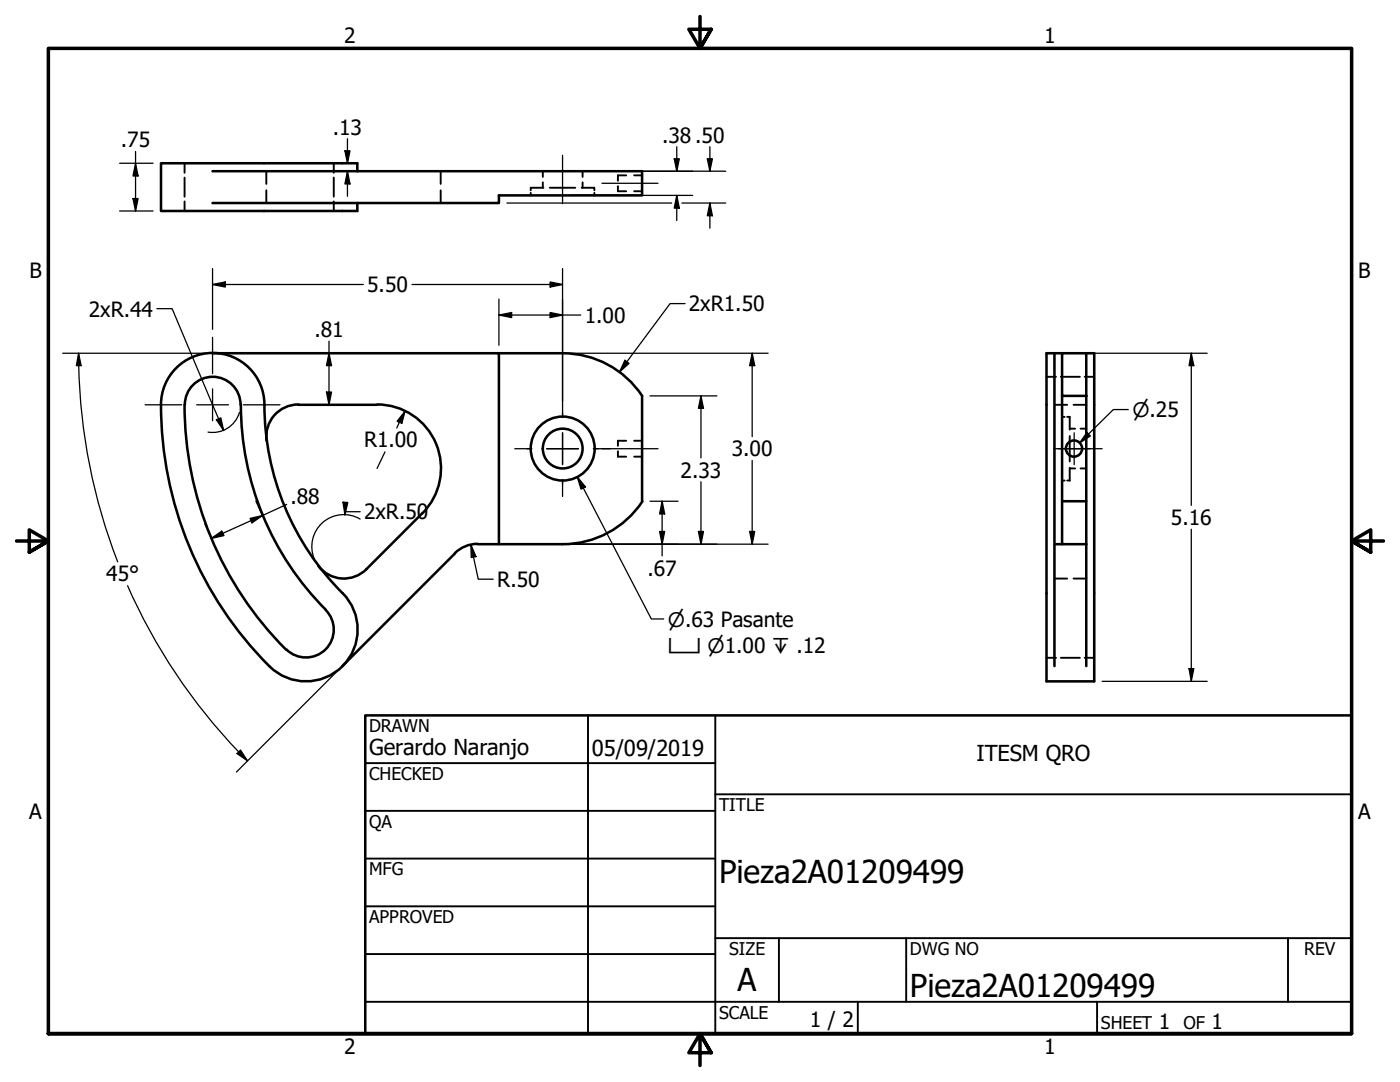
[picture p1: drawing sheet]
<svg xmlns="http://www.w3.org/2000/svg" width="279mm" height="216mm" viewBox="0 0 279 216" stroke-linecap="round" stroke-linejoin="round" font-family="sans-serif">
<!-- layer: Oculto (ANSI) -->
<g fill="none" stroke="#000" stroke-width=".38">
<path d="M36.8 32.6v1.9M36.8 35.4v3.8M53.1 34.2v2.5M53.1 38v2.5M66.6 32.6v1.9M66.6 35.4v3.8M87.9 34.2v2.5M87.9 38v2.5M105.9 38.5v.5M108.3 34.2v1.1M108.3 36.4v1.1M108.5 37.5h-2.6v.5"/>
<path d="M109.7 37.5h5.1M116.1 37.5h2.5v.5M116.3 34.2v1.1M116.3 36.4v1.1M118.6 38.5v.5M123.3 37.1v1.1h1.7M125 35h-1.7v1.1M126.6 38.2h1.5M126.6 35h1.5M36.8 40.2v1.9M66.6 40.2v1.9M208.9 75.2h1.9"/>
<path d="M211.7 75.2h3.8M216.5 75.2h1.9M123.3 90v1.1h1.7M125 87.9h-1.7v1.1M126.6 91.1h1.5M126.6 87.9h1.5M210.4 80.8h2.6M212 95.9h.5M212 83.2h.5M213 83.2h.5v2.5M213.5 87v5.1M213.5 93.3v2.6h-.5"/>
<path d="M213.5 93.5h1.1M213.5 85.5h1.1M214.2 80.8h2.6M215.6 93.5h1.2M215.6 85.5h1.2M210.4 115.4h2.6M214.2 115.4h2.6M208.9 131.3h1.9M211.7 131.3h3.8M216.5 131.3h1.9"/>
</g>
<!-- layer: Visible (ANSI) -->
<g fill="none" stroke="#000" stroke-width=".51">
<path d="M42.4 34.2h85.7v4.8h-28.5v1.5h-57.2M71.3 34.2v-1.6h-39.2v9.5h39.2v-1.6M34.7 73.9a10.3 10.3 0 0 1 11.4-2.8 10.3 10.3 0 0 1 6.7 9.6 53.7 53.7 0 0 0 16.4 38.6 10.3 10.3 0 0 1-1.3 14.1 10.3 10.3 0 0 1-14.1-.5 73.3 73.3 0 0 1-21.6-53.5 10.3 10.3 0 0 1 2.5-5.5zM42.4 70.5h57.2v38.1h-4.3M99.6 70.5h12.7M112.3 70.5a19 19 0 0 1 15.8 8.5v21M210.4 70.5v62.4M212 79v21h4.8M212 70.5h-3.1v65.5h9.5v-65.5h-1.6M216.8 79h-4.8v-8.5h4.8v38.1M36.8 80.7a69.1 69.1 0 0 0 20.3 48.9M36.9 80.7a5.6 5.6 0 0 1 5.6-5.5 5.6 5.6 0 0 1 5.5 5.5"/>
<path d="M48.1 80.7a57.9 57.9 0 0 0 16.9 41M59.5 80.8h15.7M59.5 80.7a6.4 6.4 0 0 0-6.3 7.3M75.3 80.7a12.7 12.7 0 0 1 11.7 7.9 12.7 12.7 0 0 1-2.7 13.8l-11.2 11.2M63.5 112.9a6.4 6.4 0 0 0 9.6 .7M90.8 110.4l-22.5 22.5M95.3 108.5a6.4 6.4 0 0 0-4.5 1.9M99.6 108.6h12.7M128.2 100.1a19.1 19.1 0 0 1-15.9 8.5M210.4 108.6h1.6M212 100v8.6h4.8M216.8 108.6v24.3"/>
<path d="M65 121.7a5.6 5.6 0 0 1 0 7.9 5.6 5.6 0 0 1-7.9 0"/>
<circle cx="112.3" cy="89.5" r="4"/>
<circle cx="112.3" cy="89.5" r="6.4"/>
<circle cx="214.3" cy="89.5" r="1.62"/>
</g>
<!-- layer: Border (ANSI) -->
<path d="M139.7 3.3v6.4l-2.2-3.9h4.4l-2.2 3.9 2.2-3.9M3.3 107.9h6.4l-3.9-2.2v4.5l3.9-2.3-3.9 2.3M276.1 107.9h-6.4l3.9-2.2v4.5l-3.9-2.3 3.9 2.3M9.7 206.2v-196.5h260v196.5h-260h260M141.9 210.1l-2.2-3.9 2.2 3.9h-4.4l2.2-3.9v6.4" fill="none" stroke="#000" stroke-width=".7"/>
<g fill="none" stroke="#000" stroke-width=".38">
<path d="M72.9 152.3h69.8M117.3 142.7v63.5M142.7 158.5h127M142.7 142.7v63.5M72.9 161.8h69.8M72.9 171.3h69.8M72.9 199.9h196.8M72.9 180.8h69.8M72.9 190.4h69.8M142.7 187.2h127M155.4 187.2v12.7M171.2 199.9v6.3"/>
<path d="M180.8 187.2v12.7M218.9 199.9v6.3M257 187.2v12.7"/>
</g>
<path d="M72.9 142.7h196.8v63.5h-196.8z" fill="none" stroke="#000" stroke-width=".51"/>
<!-- layer: Marca de centro (ANSI) -->
<g fill="none" stroke="#000" stroke-width=".25">
<path d="M42.4 67.3v7.2M42.4 77.6v6.3M29 80.8h7.3M39.2 80.8h6.4M48.6 80.8h7.3M102.7 89.5h3.4M109.1 89.5h6.3M112.3 80v3.3M112.3 86.4v6.3M112.3 95.7v3.4M118.4 89.5h3.4M211.2 89.5h6.4"/>
<path d="M214.4 86.4v6.3"/>
</g>
<!-- layer: Eje (ANSI) -->
<path d="M112.3 31v9.6M120.1 36.6h11.2M120.1 89.5h11.2M210.3 89.5h9.7" fill="none" stroke="#000" stroke-width=".25"/>
<path d="M115.2 95.1l1.6 2.1-.8 .4zM115.2 95.1l14.8 28.4h2.5" fill="none" stroke="#000" stroke-width=".25"/>
<path d="M115.2 95.1l1.6 2.1-.8 .4z" fill-rule="evenodd" fill="#000"/>
<!-- layer: Cota (ANSI) -->
<g fill="none" stroke="#000" stroke-width=".25">
<path d="M23.9 32.6h6.6M26.5 39.6h1.1l-.5 2.5zM27.1 32.6l.5 2.5h-1.1zM27.1 30.2v11.9M68.8 30.1h1l-.5 2.5zM69.3 34.2l.5 2.5h-1zM69.3 27.7v4.9M69.3 34.2v5M113.9 39h24.3M113.9 34.2h30.9M134.6 31.7h1l-.5 2.5zM135.1 39l.5 2.5h-1z"/>
<path d="M135.1 29.3v4.9M135.1 39v5M141.2 31.7h1l-.5 2.5zM141.7 29.3v4.9M23.9 42.1h6.6M42.4 56.8l2.6-.5v1zM42.4 56.8h30.1M42.4 53.6v12.1M82.2 56.8h30.1M99.6 59.7v9.2M101.2 40.5h11M109.8 56.3l2.5 .5-2.5 .5z"/>
<path d="M112.3 53.6v26.4M112.4 40.5h21.6M136.1 40.5h8.7M141.7 40.5l.5 2.6h-1zM141.7 40.5v5M12.5 70.5h28.3M15.7 70.5l.5 2.5h-1zM15.7 70.5v2.5M15.7 72.9a115.1 115.1 0 0 0 7.8 39.2M31.3 61.6h3.1l10.2 24.3M65.2 78.2h1l-.5 2.6zM65.7 70.5l.5 2.5h-1z"/>
<path d="M65.7 68.1v12.7M99.6 62.9l2.5-.5v1zM99.6 62.9h16.3M109.8 62.4l2.5 .5-2.5 .5zM113.9 70.5h39.4M124.7 71.9l.8 .6-1.9 1.7zM129.7 79h13.4M136.7 60.6h-3l-10.1 13.6M139.9 79l.5 2.5h-1zM139.9 79v12.4M150.1 70.5l.5 2.5h-1zM150.1 70.5v16.6"/>
<path d="M218.4 70.5h22.5M237.7 70.5l.6 2.5h-1zM237.7 70.5v30.3M43.2 83.8l.9-.4 .5 2.5zM47.8 82.3a5.6 5.6 0 0 1-6.3 3.9M51.1 99.9l1.4 3.3M76.8 90.2l-1.6 3.3M80.8 82l-.6 2.5-1-.4zM80.8 82l-1.6 3.4M139.9 96.1v12.5M150.1 91.9v16.7M216.9 86.3l.7 .7-2.1 1.4z"/>
<path d="M225.2 81.7h-3l-6.7 6.7M25.5 116.9a114.8 114.8 0 0 0 23.9 34.9M40.9 104.6l1.5 3.2M42.2 107.4l2.1-1.4 .4 .9zM49.9 103.4l2.5-.5-2.1 1.4zM57.2 100.6l-15 6.8M68.5 100.2l.9 .1-.6 2.4zM71.9 103.6a6.4 6.4 0 0 0-7.5 .6 6.4 6.4 0 0 0-1.7 7.3M71.9 102.1h-3l.1-1.8-.2 2.4M94 108.7l1 2.4-1 .2zM94 108.7l1.4 6.9h3M113.9 108.6h39.4"/>
<path d="M129.7 100h5.6M131.6 106h1.1l-.6 2.6zM132.1 100l.6 2.6h-1.1zM132.1 100v10.9M139.4 106h1l-.5 2.6zM149.6 106h1l-.5 2.6zM237.7 105.6v30.4M67.2 134l-20 20.1M220 136h20.9M237.3 133.4h1l-.6 2.6zM48 149.7l1.4 2.1-2.1-1.4z"/>
</g>
<g fill="#000">
<path d="M26.5 39.6h1.1l-.5 2.5z" fill-rule="evenodd"/>
<path d="M27.1 32.6l.5 2.5h-1.1z" fill-rule="evenodd"/>
<path d="M68.8 30.1h1l-.5 2.5z" fill-rule="evenodd"/>
<path d="M69.3 34.2l.5 2.5h-1z" fill-rule="evenodd"/>
<path d="M134.6 31.7h1l-.5 2.5z" fill-rule="evenodd"/>
<path d="M141.2 31.7h1l-.5 2.5z" fill-rule="evenodd"/>
<path d="M42.4 56.8l2.6-.5v1z" fill-rule="evenodd"/>
<path d="M109.8 56.3l2.5 .5-2.5 .5z" fill-rule="evenodd"/>
<path d="M135.1 39l.5 2.5h-1z" fill-rule="evenodd"/>
<path d="M141.7 40.5l.5 2.6h-1z" fill-rule="evenodd"/>
<path d="M15.7 70.5l.5 2.5h-1z" fill-rule="evenodd"/>
<path d="M65.2 78.2h1l-.5 2.6z" fill-rule="evenodd"/>
<path d="M65.7 70.5l.5 2.5h-1z" fill-rule="evenodd"/>
<path d="M99.6 62.9l2.5-.5v1z" fill-rule="evenodd"/>
<path d="M109.8 62.4l2.5 .5-2.5 .5z" fill-rule="evenodd"/>
<path d="M124.7 71.9l.8 .6-1.9 1.7z" fill-rule="evenodd"/>
<path d="M150.1 70.5l.5 2.5h-1z" fill-rule="evenodd"/>
<path d="M237.7 70.5l.6 2.5h-1z" fill-rule="evenodd"/>
<path d="M43.2 83.8l.9-.4 .5 2.5z" fill-rule="evenodd"/>
<path d="M80.8 82l-.6 2.5-1-.4z" fill-rule="evenodd"/>
<path d="M139.9 79l.5 2.5h-1z" fill-rule="evenodd"/>
<path d="M216.9 86.3l.7 .7-2.1 1.4z" fill-rule="evenodd"/>
<path d="M42.2 107.4l2.1-1.4 .4 .9z" fill-rule="evenodd"/>
<path d="M49.9 103.4l2.5-.5-2.1 1.4z" fill-rule="evenodd"/>
<path d="M68.5 100.2l.9 .1-.6 2.4z" fill-rule="evenodd"/>
<path d="M94 108.7l1 2.4-1 .2z" fill-rule="evenodd"/>
<path d="M131.6 106h1.1l-.6 2.6z" fill-rule="evenodd"/>
<path d="M132.1 100l.6 2.6h-1.1z" fill-rule="evenodd"/>
<path d="M139.4 106h1l-.5 2.6z" fill-rule="evenodd"/>
<path d="M149.6 106h1l-.5 2.6z" fill-rule="evenodd"/>
<path d="M237.3 133.4h1l-.6 2.6z" fill-rule="evenodd"/>
<path d="M48 149.7l1.4 2.1-2.1-1.4z" fill-rule="evenodd"/>
</g>
<g font-size="6.3">
<text x="143.5" y="176.2">Pieza2A01209499</text>
<text x="147.2" y="197.7">A</text>
<text x="181.6" y="199">Pieza2A01209499</text>
</g>
<g font-size="4.4">
<text x="73.7" y="150.6">Gerardo Naranjo</text>
<text x="118.1" y="150.8">05/09/2019</text>
<text x="194.9" y="151.8">ITESM QRO</text>
</g>
<g font-size="4.2">
<text x="68.7" y="8.6">2</text>
<text x="208.4" y="8.6">1</text>
<text x="24.1" y="29.3">.75</text>
<text x="66.4" y="26.9">.13</text>
<text x="132.1" y="28.4">.38 .50</text>
<text x="5.9" y="55.5">B</text>
<text x="73.3" y="58.3">5.50</text>
<text x="271.1" y="55.5">B</text>
<text x="17.7" y="63.2">2xR.44</text>
<text x="116.7" y="64.4">1.00</text>
<text x="137.5" y="62.1">2xR1.50</text>
<text x="62.7" y="67.2">.81</text>
<text x="72.6" y="89.3">R1.00</text>
<text x="135.8" y="95.3">2.33</text>
<text x="146" y="91.1">3.00</text>
<text x="58" y="100.5">.88</text>
<text x="72.6" y="103.6">2xR.50</text>
<text x="233.7" y="104.7">5.16</text>
<text x="21.2" y="116">45°</text>
<text x="99.3" y="117.1">R.50</text>
<text x="129.2" y="114.9">.67</text>
<text x="5.8" y="163.4">A</text>
<text x="271" y="163.4">A</text>
<text x="161.6" y="204.9">1 / 2</text>
<text x="231.3" y="205.4">1</text>
<text x="241.8" y="205.4">1</text>
<text x="68.7" y="210.3">2</text>
<text x="208.4" y="210.3">1</text>
</g>
<g font-size="4">
<text x="226" y="83.2">⌀.25</text>
<text x="133.3" y="125">⌀.63 Pasante</text>
<text x="133.3" y="130.4">⌴ ⌀1.00 ↧ .12</text>
</g>
<g font-size="3.5">
<text x="73.7" y="146">DRAWN</text>
<text x="73.7" y="155.6">CHECKED</text>
<text x="143.5" y="161.8">TITLE</text>
<text x="73.7" y="165.2">QA</text>
<text x="73.7" y="174.7">MFG</text>
<text x="73.7" y="184.2">APPROVED</text>
<text x="145.5" y="190.6">SIZE</text>
<text x="181.6" y="190.6">DWG NO</text>
<text x="260.3" y="190.5">REV</text>
<text x="143.5" y="203.3">SCALE</text>
<text x="219.7" y="205.4">SHEET</text>
<text x="236.2" y="205.4">OF</text>
</g>
</svg>
